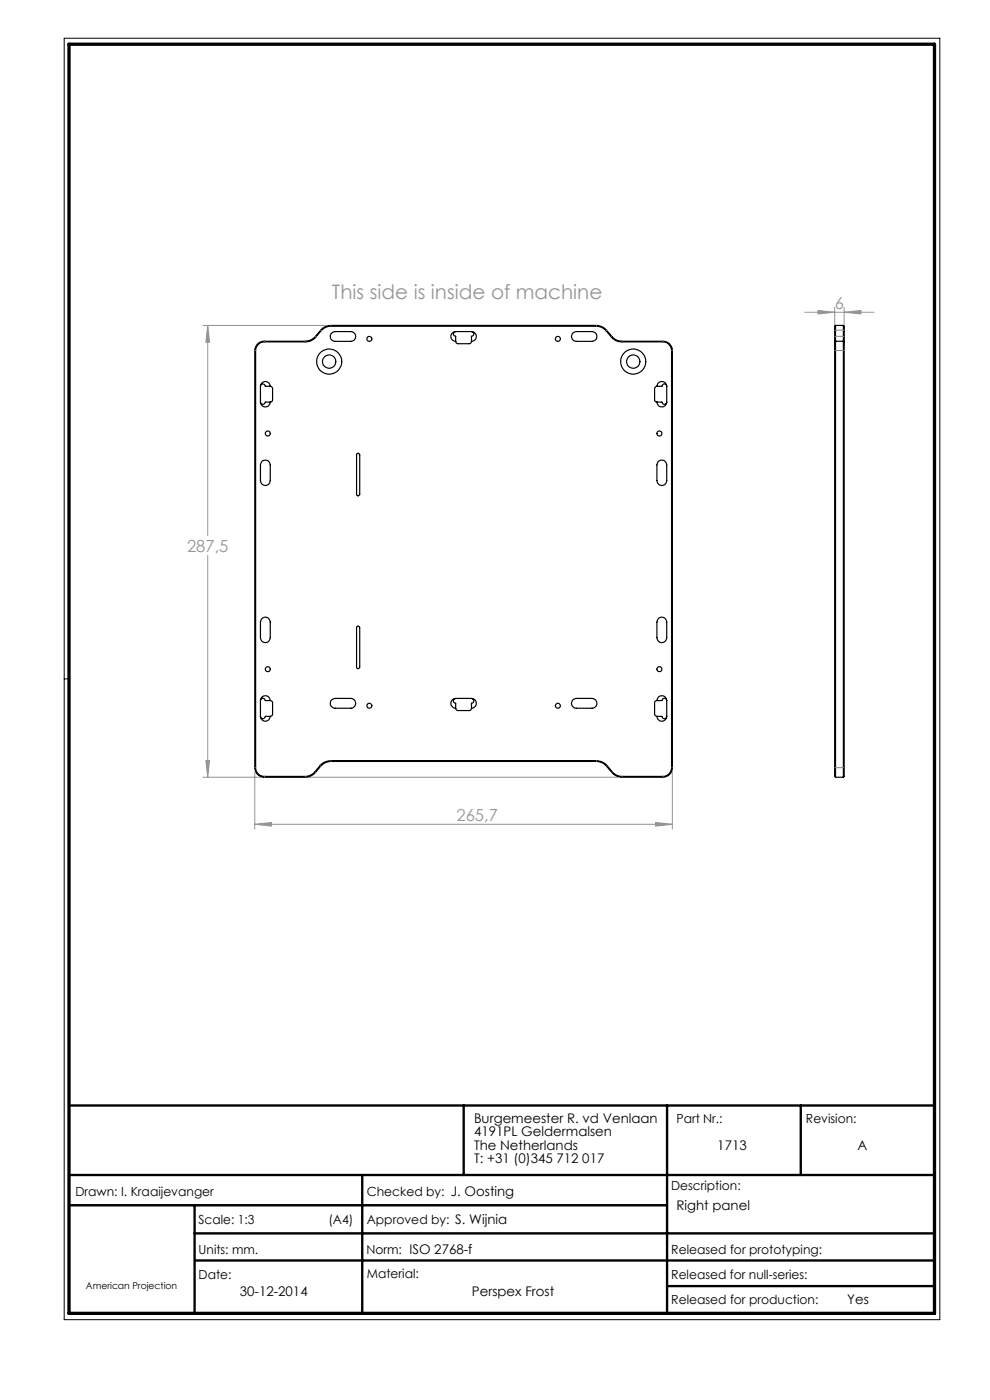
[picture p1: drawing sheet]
<svg xmlns="http://www.w3.org/2000/svg" width="210mm" height="297mm" viewBox="0 0 210 297" stroke-linecap="round" stroke-linejoin="round" font-family="sans-serif">
<path d="M13.6 8.1h185.8v271.9h-185.8zM14.6 144h-1" fill="none" stroke="#000" stroke-width=".21"/>
<path d="M14.6 234.5h183.6M98.4 234.5v14.8M141.5 234.5v44.1M169.9 234.5v14.8M14.6 249.3h183.6M14.6 255.7h126.9M41.3 255.7v22.9M76.8 249.3v29.3M41.3 261.7h156.9M41.4 267.4h156.8M141.5 272.8h56.7" fill="none" stroke="#000" stroke-width=".5"/>
<path d="M14.6 9.4h183.6v269.2h-183.6z" fill="none" stroke="#000" stroke-width=".7"/>
<g fill="none" stroke="#959595" stroke-width=".21">
<path d="M43 69h26.2M44.1 69l.4 3.6h-.8zM44.1 69v44.6M170.7 66.2h14.7M173.5 65.9l3.6 .3-3.6 .4zM177.1 65.2v8.2M179.1 65.2v8.2M179.1 66.2l3.5-.3v.7zM44.1 117.8v47.1M43 164.9h88M43.7 161.3h.8l-.4 3.6zM54 174.9l3.6-.4v.8z"/>
<path d="M54 163.9v12M54 174.9h88.6M139.1 174.5l3.5 .4-3.5 .4zM142.6 163.9v12"/>
</g>
<path d="M44.1 69l.4 3.6h-.8zM43.7 161.3h.8l-.4 3.6zM54 174.9l3.6-.4v.8zM139.1 174.5l3.5 .4-3.5 .4zM173.5 65.9l3.6 .3-3.6 .4zM179.1 66.2l3.5-.3v.7z" fill="#959595"/>
<g fill="none" stroke="#000" stroke-width=".25">
<path d="M54.6 73l.7-.5 .8-.1h8.6a3 3 0 0 0 2.2-1l1.1-1.3a2.86 2.86 0 0 1 2.2-1.1h56.3a2.86 2.86 0 0 1 2.2 1.1l1.1 1.3a2.86 2.86 0 0 0 2.1 1h8.7a1.99 1.99 0 0 1 2 2v88.5a2.05 2.05 0 0 1-2 2h-8.7a2.86 2.86 0 0 1-2.1-1l-1.1-1.3a2.86 2.86 0 0 0-2.2-1.1h-56.3a2.86 2.86 0 0 0-2.2 1.1l-1.1 1.3a3 3 0 0 1-2.2 1h-8.6a2.05 2.05 0 0 1-2.1-2v-88.5l.2-.8zM54.8 73.1l.6-.4 .7-.2h8.6a2.74 2.74 0 0 0 2.3-1l1.1-1.3a2.65 2.65 0 0 1 2.1-1h56.3a2.65 2.65 0 0 1 2.1 1l1 1.3a2.74 2.74 0 0 0 2.3 1h8.7a1.87 1.87 0 0 1 1.9 1.9v88.5a1.81 1.81 0 0 1-1.9 1.8h-8.7a2.65 2.65 0 0 1-2-.9l-1.1-1.3a3 3 0 0 0-2.3-1.1h-56.3a3 3 0 0 0-2.3 1.1l-1.1 1.3a2.65 2.65 0 0 1-2.1 .9h-8.6a1.81 1.81 0 0 1-1.9-1.8v-88.5l.2-.7zM70.2 70.8l.9-.5h3.3a1.04 1.04 0 0 1 1.1 1.1 1.04 1.04 0 0 1-1.1 1h-3.3a1.04 1.04 0 0 1-1-.5 1.04 1.04 0 0 1 .1-1.1zM96.7 70.3a1.04 1.04 0 0 0-1.1 1.1 1.04 1.04 0 0 0 1.1 1M96.7 72.4l.1 .4 .3 .1h2.5l.3-.1 .1-.4M96.7 70.3a.49 .49 0 0 0-.5 .5 .49 .49 0 0 0 .5 .5v1.1M96.7 70.3h3.3M100 70.3a1.04 1.04 0 0 1 1 1.1 1.04 1.04 0 0 1-1 1M100 70.3a.49 .49 0 0 1 .5 .5 .49 .49 0 0 1-.5 .5v1.1M121.6 70.6l.7-.3h3.3a1.04 1.04 0 0 1 1 1.1 1.04 1.04 0 0 1-1 1h-3.3a1.05 1.05 0 0 1-1-.7 1.05 1.05 0 0 1 .3-1.1zM177.1 72.5v92.2l.1 .2M177.2 72.4v92.5"/>
<path d="M177.2 69v3.4M177.2 69l-.1 .2v3.3M177.2 69h1.7M177.2 72.4h1.7M177.2 72.4l-.1 .1M178.9 72.4v92.5M178.9 69v3.4M178.9 69l.2 .2v3.3M178.9 72.4l.2 .1M179.1 72.5v92.2l-.2 .2M55.2 81.9a1.04 1.04 0 0 1 1.1-1 1.04 1.04 0 0 1 1 1M55.2 85.3a1.04 1.04 0 0 0 1.1 1 1.04 1.04 0 0 0 1-1"/>
<path d="M55.2 81.9a.51 .51 0 0 1 .6-.4 .51 .51 0 0 1 .5 .4h1M55.2 85.3a.51 .51 0 0 0 .6 .5 .51 .51 0 0 0 .5-.5h1M55.2 81.9v3.4M55.7 97.8a1.05 1.05 0 0 1 1.6 .8v3.3a1.04 1.04 0 0 1-1 1.1 1.04 1.04 0 0 1-1.1-1.1v-3.3zM57.3 81.9l.5 .5v2.5l-.2 .3-.3 .1M75.7 96.3l.4-.1 .2 .3v8.3a.34 .34 0 0 1-.3 .4 .34 .34 0 0 1-.4-.4zM139.3 81.9a1.04 1.04 0 0 1 1.1-1 1.04 1.04 0 0 1 1 1M139.3 81.9l-.4 .5v2.5l.2 .3 .2 .1M139.3 85.3a1.04 1.04 0 0 0 1.1 1 1.04 1.04 0 0 0 1-1M139.3 85.3h1.1a.51 .51 0 0 0 .5 .5 .51 .51 0 0 0 .5-.5M139.3 81.9h1.1a.51 .51 0 0 1 .5-.4 .51 .51 0 0 1 .5 .4M139.8 97.8a1.05 1.05 0 0 1 1.6 .8v3.3a1.04 1.04 0 0 1-1 1.1 1.04 1.04 0 0 1-1.1-1.1v-3.3z"/>
<path d="M141.4 81.9v3.4M55.7 131.1a1.05 1.05 0 0 1 1.6 .9v3.3a1.04 1.04 0 0 1-1 1 1.04 1.04 0 0 1-1.1-1v-3.3zM75.8 132.9h.3l.2 .3v8.3a.34 .34 0 0 1-.3 .3 .34 .34 0 0 1-.4-.3v-8.4zM139.8 131.1a1.05 1.05 0 0 1 1.6 .9v3.3a1.04 1.04 0 0 1-1 1 1.04 1.04 0 0 1-1.1-1v-3.3zM55.2 148.6a1.04 1.04 0 0 1 1.1-1 1.04 1.04 0 0 1 1 1M55.2 152a1.04 1.04 0 0 0 1.1 1 1.04 1.04 0 0 0 1-1M55.2 148.6a.51 .51 0 0 1 .6-.5 .51 .51 0 0 1 .5 .5h1M55.2 152a.51 .51 0 0 0 .6 .5 .51 .51 0 0 0 .5-.5h1M55.2 148.6v3.4M57.3 148.6l.4 .2 .1 .2v2.4a.49 .49 0 0 1-.5 .6M70.2 148.6l.9-.4h3.3a1.04 1.04 0 0 1 1.1 1 1.04 1.04 0 0 1-1.1 1h-3.3a1.04 1.04 0 0 1-1-.5 1.04 1.04 0 0 1 .1-1.1zM96.7 148.2a1.04 1.04 0 0 0-1.1 1 1.04 1.04 0 0 0 1.1 1"/>
<path d="M96.7 150.2l.1 .4 .3 .1h2.5l.3-.1 .1-.4M96.7 148.2a.51 .51 0 0 0-.5 .5 .51 .51 0 0 0 .5 .5v1M96.7 148.2h3.3M100 148.2a1.04 1.04 0 0 1 1 1 1.04 1.04 0 0 1-1 1M100 148.2a.51 .51 0 0 1 .5 .5 .51 .51 0 0 1-.5 .5v1M121.4 148.6l.9-.4h3.3a1.04 1.04 0 0 1 1 1 1.04 1.04 0 0 1-1 1h-3.3a1.04 1.04 0 0 1-1-.5 1.04 1.04 0 0 1 .1-1.1zM139.3 148.6a1.04 1.04 0 0 1 1.1-1 1.04 1.04 0 0 1 1 1M139.3 148.6l-.3 .2-.1 .2v2.4a.49 .49 0 0 0 .4 .6M139.3 152a1.04 1.04 0 0 0 1.1 1 1.04 1.04 0 0 0 1-1M139.3 148.6h1.1a.51 .51 0 0 1 .5-.5 .51 .51 0 0 1 .5 .5M139.3 152h1.1a.51 .51 0 0 0 .5 .5 .51 .51 0 0 0 .5-.5M141.4 148.6v3.4"/>
<path d="M177.2 164.9h1.7"/>
<circle cx="69.8" cy="76.7" r="1.41"/>
<circle cx="69.8" cy="76.7" r="2.66"/>
<circle cx="78.3" cy="71.9" r=".54"/>
<circle cx="118.3" cy="71.9" r=".54"/>
<circle cx="134.3" cy="76.7" r="2.66"/>
<circle cx="134.3" cy="76.7" r="1.42"/>
<circle cx="56.8" cy="92" r=".53"/>
<circle cx="139.9" cy="92" r=".54"/>
<circle cx="56.8" cy="141.9" r=".53"/>
<circle cx="78.3" cy="149.7" r=".54"/>
<circle cx="118.3" cy="149.7" r=".54"/>
<circle cx="139.9" cy="142" r=".54"/>
</g>
<g fill="none" stroke="#808080" stroke-width=".21" stroke-dasharray="6.3 1.3 1.3 1.3 1.3 1.3">
<path d="M54.2 74.4h-.1M56.1 72.5v-.1M64.8 72.5v-.1M67.1 71.5l-.2-.2M68.1 70.1l-.1-.1M70.2 69.2v-.2M126.5 69v.2M128.7 70l-.1 .1M129.8 71.3l-.1 .2M132 72.4v.1M140.6 72.4v.1M142.6 74.4h-.1"/>
<path d="M177.2 74.4h-.1M177.2 74.4h1.7M177.2 71.3l-.1 .2M177.2 70h1.7M177.2 70l-.1 .1M178.9 71.3h-1.7M179.1 74.4h-.2M179.1 71.5l-.2-.2M179.1 70.1l-.2-.1M54.2 162.9h-.1M56.1 164.7v.2M64.8 164.7v.2"/>
<path d="M66.8 163.7l.1 .1M67.9 162.4l.1 .1M70.2 161.4v.1M126.5 161.5v-.1M128.7 162.5l.1-.1M129.8 163.8l.1-.1M132 164.9v-.2M140.6 164.9v-.2M142.6 162.9h-.1M177.2 162.9h-.1M178.9 162.9h-1.7M179.1 162.9h-.2"/>
</g>
<text font-size="4.2" fill="#959595" x="70.4" y="63.4">This side is inside of machine</text>
<g font-size="3.5" fill="#959595">
<text x="177.1" y="65.5">6</text>
<text x="39.7" y="117">287,5</text>
<text x="96.8" y="174.1">265,7</text>
</g>
<g font-size="2.8">
<text x="100.5" y="238.2">Burgemeester R. vd Venlaan</text>
<text x="100.5" y="241.1">4191PL Geldermalsen</text>
<text x="100.5" y="243.9">The Netherlands</text>
<text x="152.2" y="243.9">1713</text>
<text x="181.9" y="243.9">A</text>
<text x="100.5" y="246.7">T: +31 (0)345 712 017</text>
<text x="143.5" y="256.7">Right panel</text>
<text x="50.9" y="275">30-12-2014</text>
<text x="100.1" y="275">Perspex Frost</text>
<text x="179.7" y="276.6">Yes</text>
</g>
<g font-size="2.7">
<text x="143.5" y="238.2">Part Nr.:</text>
<text x="171" y="238.2">Revision:</text>
<text x="16" y="253.7">Drawn: I. Kraaijevanger</text>
<text x="77.8" y="253.7">Checked by: J. Oosting</text>
<text x="142.4" y="252.5">Description:</text>
<text x="42.1" y="259.7">Scale: 1:3</text>
<text x="69.7" y="259.7">(A4)</text>
<text x="77.8" y="259.7">Approved by: S. Wijnia</text>
<text x="42.1" y="266">Units: mm.</text>
<text x="77.7" y="266">Norm: ISO 2768-f</text>
<text x="142.4" y="266">Released for prototyping:</text>
<text x="42.1" y="271.3">Date:</text>
<text x="77.8" y="271">Material:</text>
<text x="142.4" y="271.3">Released for null-series:</text>
<text x="142.4" y="276.6">Released for production:</text>
</g>
<text font-size="2" x="18.2" y="273.4">American Projection</text>
</svg>
